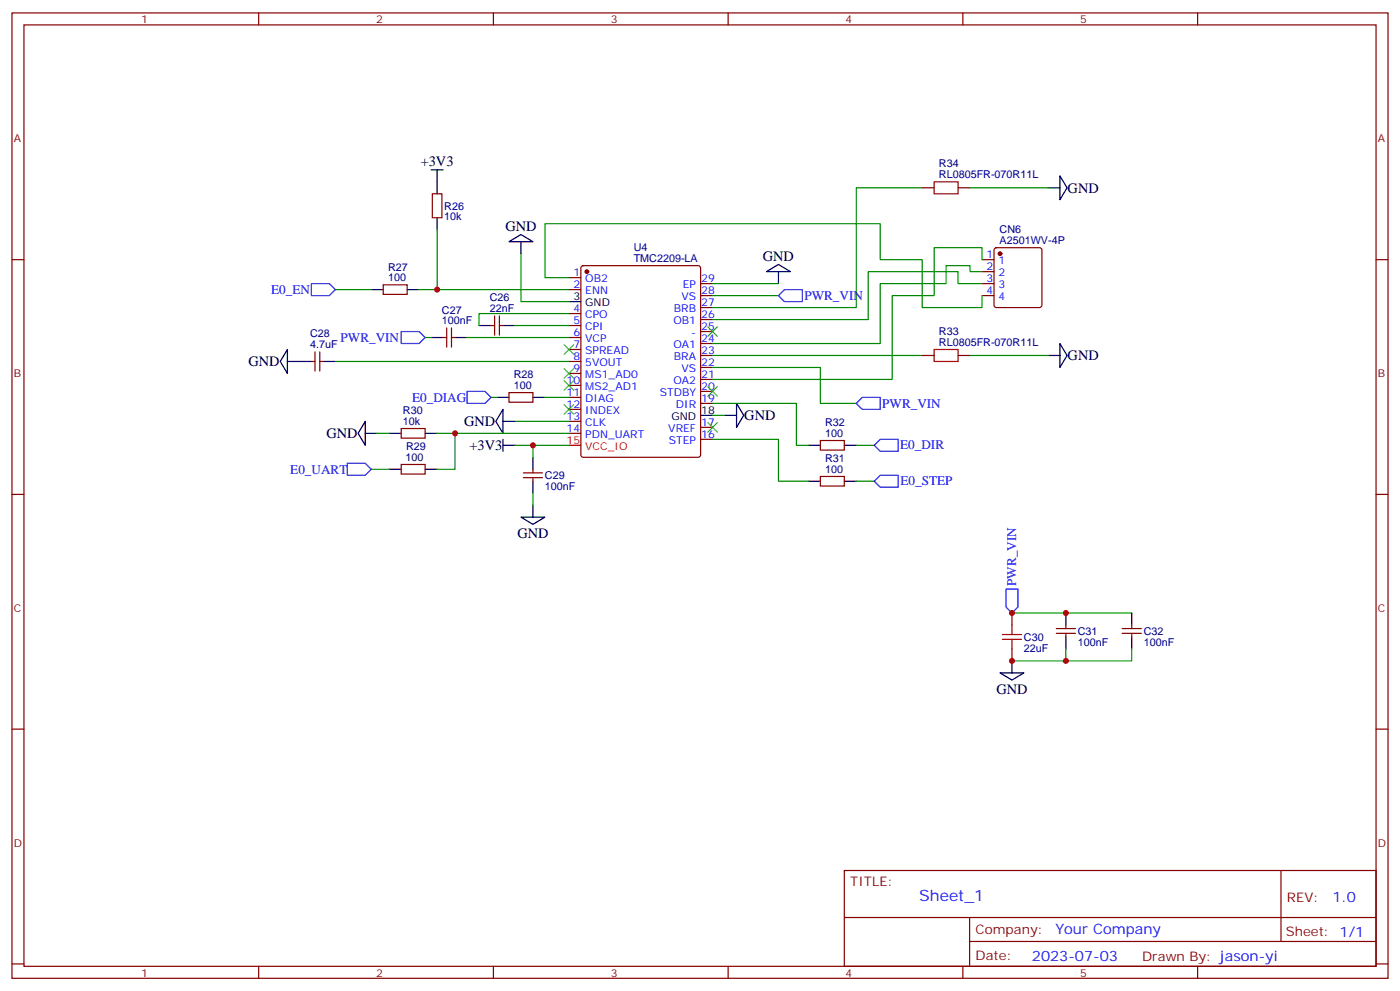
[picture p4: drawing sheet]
<svg xmlns="http://www.w3.org/2000/svg" width="412mm" height="292mm" viewBox="0 0 412 292" stroke-linecap="round" stroke-linejoin="round" font-family="sans-serif">
<g fill="none" stroke="#870000" stroke-width=".35">
<path d="M3.5 3.8h405.4v284.3h-405.4zM7.1 7.3h398.2v277.3h-398.2zM76.2 3.8v3.5M145.3 3.8v3.5M214.5 3.8v3.5M283.6 3.8v3.5M352.8 3.8v3.5M127.4 57.1h2.8v7h-2.8zM271.6 55.3h3.6M282.2 55.3h3.6M3.5 76.5h3.6M171.3 78.5l.5-.3h33.9l.6 .5 .1 55.3-.5 .6-34.1 .1-.6-.5-.1-55.2z"/>
<path d="M289.3 76.5h3.5M293 73.2l.5-.2h12.7l.5 .2 .2 .5v16.2l-.2 .5-.5 .2h-12.7l-.5-.2-.2-.5v-16.2zM405.3 76.5h3.6M112.9 83.9h7v2.8h-7zM130.5 99.4h1.1M131.6 96.6v5.6M133 99.4h1.1M133 96.6v5.6M144.6 95.9h1.1M145.7 93.1v5.6M147.1 95.9h1.1M147.1 93.1v5.6"/>
<path d="M167.6 81.8h3.5M167.6 85.3h3.5M167.6 92.4h3.5M167.6 95.9h3.5M167.6 99.4h3.5M206.4 97.6h3.5M206.4 94.1h3.5M206.4 90.6h3.5M206.4 87.1h3.5M206.4 83.5h3.5M289.3 87.1h3.5M289.3 83.5h3.5"/>
<path d="M289.3 80h3.5M91.7 106.5h1.1M92.8 103.6v5.7M94.2 106.5h1M94.2 103.6v5.7M149.9 115.6h7.1v2.9h-7.1zM167.6 102.9h3.5M167.6 106.5h3.5M167.6 110h3.5M167.6 113.5h3.5M167.6 117.1h3.5M206.4 118.8h3.5"/>
<path d="M206.4 115.3h3.5M206.4 111.8h3.5M206.4 108.2h3.5M206.4 104.7h3.5M206.4 101.2h3.5M271.6 104.7h3.6M282.2 104.7h3.6M118.2 136.8h7v2.8h-7zM118.2 126.2h7v2.8h-7zM154.2 139.3h5.6M157 138.2v1.1M167.6 120.6h3.5"/>
<path d="M167.6 124.1h3.5M167.6 127.6h3.5M206.4 129.4h3.5M206.4 125.9h3.5M241.7 129.8h7v2.8h-7zM3.5 145.6h3.6M154.2 140.7h5.6M157 140.7v1M241.7 140.3h7v2.9h-7zM405.3 145.6h3.6M298.1 180.6v3.5M298.1 191.1v3.6"/>
<path d="M311.1 185.1h5.7M311.1 186.5h5.7M314 184.1v1M314 186.5v1.1M330.6 185.1h5.6M330.6 186.5h5.6M333.4 184.1v1M333.4 186.5v1.1M3.5 214.8h3.6M405.3 214.8h3.6M248.7 256.4h156.6v28.2h-156.6zM377.3 256.4v20.9"/>
<path d="M248.7 270.2h156.5M285.6 277.3h119.6M285.6 270.2v14.2M3.5 283.9h3.6M76.2 284.6v3.5M145.3 284.6v3.5M214.5 284.6v3.5M283.6 284.6v3.5M352.8 284.6v3.5M405.3 283.9h3.6"/>
</g>
<g fill="#870000" stroke="#870000" stroke-width=".35">
<circle cx="172.9" cy="80" r=".53"/>
<circle cx="294.6" cy="74.7" r=".53"/>
</g>
<g fill="none" stroke="#000" stroke-width=".35">
<path d="M127 50h3.5M128.8 50v7.1M308.7 55.3h3.5M312.2 51.8l2.1 3.5-2.1 3.5zM128.8 64.1v3.6M149.9 71.2l3.6-2.1 3.5 2.1zM153.5 71.2v3.5M109.4 85.3h3.5M119.9 85.3h3.6M127 99.4h3.5M134.1 99.4h3.5M141.1 95.9h3.5"/>
<path d="M148.2 95.9h3.5M167.6 88.8h3.5M225.8 80l3.5-2.1 3.5 2.1zM229.3 80v3.5M84.7 102.9v7.1l-2.2-3.5zM84.7 106.5h7M95.2 106.5h3.6M146.4 117.1h3.5M157 117.1h3.5M217 118.8l2.1 3.5-2.1 3.6zM308.7 104.7h3.5M312.2 101.2l2.1 3.5-2.1 3.5z"/>
<path d="M107.6 124.1v7.1l-2.1-3.6zM107.6 127.6h3.5M114.7 138.2h3.5M114.7 127.6h3.5M125.2 138.2h3.6M125.2 127.6h3.6M148.2 120.6v7l-2.2-3.5zM148.2 124.1h3.5M148.2 131.2h3.5M148.2 129.4v3.5M157 134.7v3.5M206.4 122.3h3.5"/>
<path d="M213.4 122.3h3.6M238.1 131.2h3.6M248.7 131.2h3.5M153.5 152.3h7l-3.5 2.1zM157 141.7v3.6M157 148.8v3.5M238.1 141.7h3.6M248.7 141.7h3.5M294.6 198.2h7l-3.5 2.1zM298.1 194.7v3.5M314 180.6v3.5M314 187.6v3.5"/>
<path d="M333.4 180.6v3.5M333.4 187.6v3.5"/>
</g>
<path d="M167.6 131.2h3.5" fill="none" stroke="#f00" stroke-width=".35"/>
<g fill="none" stroke="#008700" stroke-width=".35">
<path d="M271.6 55.3h-19.4v35.3h-42.3M285.8 55.3h22.9M128.8 67.7v17.6h38.8M153.5 74.7v14.1h14.1M289.3 76.5v-3.5h-14.1v14.1h-12.4v24.7h-52.9M98.8 85.3h10.6M123.5 85.3h5.3M125.2 99.4h1.8M137.6 99.4h30M151.7 95.9h15.9M167.6 81.8h-7.1v-15.9h98.8v10.6h12.3v14.1h17.7v-3.5M167.6 92.4h-26.5v3.5"/>
<path d="M209.9 83.5h19.4M209.9 87.1h19.4M289.3 83.5h-7.1v-3.5h-26.4v14.1h-45.9M289.3 80h-3.5v-1.8h-7.1v5.3h-19.4v17.7h-49.4M98.8 106.5h68.8M144.6 117.1h1.8M160.5 117.1h7.1M209.9 118.8h24.7v12.4h3.5M209.9 108.2h31.8v10.6h10.5M209.9 104.7h61.7M285.8 104.7h22.9M109.4 138.2h5.3"/>
<path d="M111.1 127.6h3.6M128.8 127.6h38.8M134.1 127.6v10.6h-5.3M151.7 124.1h15.9M151.7 131.2h15.9M157 131.2v3.5M209.9 129.4h19.4v12.3h8.8M209.9 122.3h3.5M252.2 131.2h5.3M157 145.3v3.5M252.2 141.7h5.3M298.1 180.6h35.3"/>
<path d="M314 191.1v3.6M333.4 191.1v3.6h-35.3"/>
</g>
<path d="M91.7 83.5h5.3l1.8 1.8-1.8 1.8h-5.3zM118.2 97.6h5.3l1.7 1.8-1.7 1.8h-5.3zM229.3 87.1l1.8-1.8h5.3v3.5h-5.3zM137.6 115.3h5.3l1.7 1.8-1.7 1.7h-5.3zM252.2 118.8l1.8-1.7h5.3v3.5h-5.3zM102.3 136.5h5.3l1.8 1.7-1.8 1.8h-5.3zM259.3 129.4h5.3v3.5h-5.3l-1.8-1.7zM257.5 141.7l1.8-1.7h5.3v3.5h-5.3zM296.3 173.5h3.6v5.3l-1.8 1.8-1.8-1.8z" fill="none" stroke="#00f" stroke-width=".35"/>
<g fill="none" stroke="#3c3" stroke-width=".35">
<path d="M208.5 96.2l2.8 2.9M211.3 96.2l-2.8 2.9M166.2 101.5l2.8 2.9M166.2 108.6l2.8 2.8M166.2 112.1l2.8 2.8M166.2 119.2l2.8 2.8M169 101.5l-2.8 2.9M169 108.6l-2.8 2.8M169 112.1l-2.8 2.8M169 119.2l-2.8 2.8M208.5 113.9l2.8 2.8M211.3 113.9l-2.8 2.8"/>
<path d="M208.5 124.5l2.8 2.8M211.3 124.5l-2.8 2.8"/>
</g>
<path d="M275.2 53.6h7v3.5h-7zM275.2 102.9h7v3.6h-7zM295.3 188.3h5.6M295.3 186.9h5.6M298.1 184.1v2.8M298.1 188.3v2.8" fill="none" stroke="#a10000" stroke-width=".35"/>
<g fill="#c00">
<circle cx="128.8" cy="85.3" r=".88"/>
<circle cx="134.1" cy="127.6" r=".88"/>
<circle cx="157" cy="131.2" r=".88"/>
<circle cx="314" cy="194.7" r=".88"/>
<circle cx="298.1" cy="194.7" r=".88"/>
<circle cx="298.1" cy="180.6" r=".88"/>
<circle cx="314" cy="180.6" r=".88"/>
</g>
<text font-size="4.6" fill="#00f" x="270.8" y="265.4">Sheet_1</text>
<g font-size="4.2">
<text x="123.9" y="49">+3V3</text>
<text x="314.5" y="56.8">GND</text>
<text x="148.9" y="68">GND</text>
<text x="224.7" y="76.8">GND</text>
<text x="73.2" y="107.9">GND</text>
<text x="314.5" y="106.1">GND</text>
<text x="136.7" y="125.5">GND</text>
<text x="219.3" y="123.8">GND</text>
<text x="96.1" y="129.1">GND</text>
<text x="138.3" y="132.6">+3V3</text>
<text x="152.4" y="158.4">GND</text>
<text x="293.5" y="204.3">GND</text>
</g>
<g font-size="4.2" fill="#00f">
<text x="392.5" y="265.7">1.0</text>
<text x="310.9" y="275.2">Your Company</text>
<text x="304" y="283">2023-07-03</text>
</g>
<g font-size="3.9" fill="#00f">
<text x="79.9" y="86.6">E0_EN</text>
<text x="237" y="88.3">PWR_VIN</text>
<text x="100.3" y="100.7">PWR_VIN</text>
<text x="121.4" y="118.4">E0_DIAG</text>
<text x="259.9" y="120">PWR_VIN</text>
<text x="265.2" y="132.4">E0_DIR</text>
<text x="85.5" y="139.5">E0_UART</text>
<text x="265.3" y="143">E0_STEP</text>
<text x="299.4" y="172.6" transform="rotate(-90 299.4 172.6)">PWR_VIN</text>
</g>
<g font-size="3.9" fill="#800">
<text x="250.5" y="261">TITLE:</text>
<text x="379.1" y="265.7">REV:</text>
<text x="287.4" y="275.2">Company:</text>
<text x="378.7" y="275.8">Sheet: 1/1</text>
<text x="287.4" y="282.9">Date:</text>
<text x="336.4" y="282.9">Drawn By: jason-yi</text>
</g>
<g font-size="3.2" fill="#800">
<text x="41.6" y="6.8">1</text>
<text x="110.8" y="6.8">2</text>
<text x="179.9" y="6.8">3</text>
<text x="249.1" y="6.8">4</text>
<text x="318.2" y="6.8">5</text>
<text x="4.1" y="41.9">A</text>
<text x="405.9" y="41.9">A</text>
<text x="4.1" y="111.1">B</text>
<text x="405.9" y="111.1">B</text>
<text x="4.1" y="180.2">C</text>
<text x="405.9" y="180.2">C</text>
<text x="4.1" y="249.3">D</text>
<text x="405.9" y="249.3">D</text>
<text x="41.6" y="287.6">1</text>
<text x="110.8" y="287.6">2</text>
<text x="179.9" y="287.6">3</text>
<text x="249.1" y="287.6">4</text>
<text x="318.2" y="287.6">5</text>
</g>
<g font-size="3.2" fill="#000080">
<text x="276.6" y="52.5">RL0805FR-070R11L</text>
<text x="276.6" y="49.3">R34</text>
<text x="130.9" y="64.9">10k</text>
<text x="130.9" y="61.8">R26</text>
<text x="294.4" y="71.9">A2501WV-4P</text>
<text x="294.4" y="68.7">CN6</text>
<text x="186.7" y="77.1">TMC2209-LA</text>
<text x="186.7" y="73.9">U4</text>
<text x="114.3" y="82.8">100</text>
<text x="114.3" y="79.7">R27</text>
<text x="144.3" y="88.8">C26</text>
<text x="130.2" y="95.5">100nF</text>
<text x="130.2" y="92.3">C27</text>
<text x="144.3" y="92">22nF</text>
<text x="91.4" y="99.4">C28</text>
<text x="276.6" y="101.9">RL0805FR-070R11L</text>
<text x="276.6" y="98.7">R33</text>
<text x="91.4" y="102.6">4.7uF</text>
<text x="151.4" y="111.5">R28</text>
<text x="151.4" y="114.6">100</text>
<text x="118.7" y="125.2">10k</text>
<text x="118.7" y="121.9">R30</text>
<text x="243.1" y="125.6">R32</text>
<text x="243.1" y="128.7">100</text>
<text x="119.5" y="135.8">100</text>
<text x="119.6" y="132.6">R29</text>
<text x="243.1" y="136.2">R31</text>
<text x="160.5" y="141.1">C29</text>
<text x="243.1" y="139.3">100</text>
<text x="160.5" y="144.3">100nF</text>
<text x="301.6" y="191.9">22uF</text>
<text x="301.6" y="188.8">C30</text>
<text x="317.5" y="190.2">100nF</text>
<text x="317.5" y="187">C31</text>
<text x="336.9" y="190.2">100nF</text>
<text x="336.9" y="187">C32</text>
</g>
<g font-size="3.2" fill="#00f">
<text x="290.6" y="76.1">1</text>
<text x="294.1" y="77.9">1</text>
<text x="168.9" y="81.4">1</text>
<text x="172.4" y="83.2">OB2</text>
<text x="206.6" y="83.2">29</text>
<text x="290.6" y="79.7">2</text>
<text x="290.6" y="83.2">3</text>
<text x="294.1" y="81.4">2</text>
<text x="168.9" y="84.9">2</text>
<text x="172.4" y="86.7">ENN</text>
<text x="200.7" y="88.5">VS</text>
<text x="201.1" y="84.9">EP</text>
<text x="206.6" y="86.7">28</text>
<text x="290.6" y="86.7">4</text>
<text x="294.1" y="84.9">3</text>
<text x="294.1" y="88.5">4</text>
<text x="168.9" y="92">4</text>
<text x="168.9" y="95.5">5</text>
<text x="172.4" y="93.8">CPO</text>
<text x="198.4" y="95.5">OB1</text>
<text x="198.5" y="92">BRB</text>
<text x="206.6" y="93.8">26</text>
<text x="206.6" y="90.2">27</text>
<text x="168.9" y="99.1">6</text>
<text x="172.4" y="97.3">CPI</text>
<text x="172.4" y="100.8">VCP</text>
<text x="203.6" y="99.1">-</text>
<text x="206.6" y="100.8">24</text>
<text x="206.6" y="97.3">25</text>
<text x="168.9" y="102.6">7</text>
<text x="168.9" y="106.1">8</text>
<text x="172.4" y="104.4">SPREAD</text>
<text x="172.4" y="107.9">5VOUT</text>
<text x="198.4" y="102.6">OA1</text>
<text x="198.5" y="106.1">BRA</text>
<text x="206.6" y="107.9">22</text>
<text x="206.6" y="104.4">23</text>
<text x="166.9" y="113.2">10</text>
<text x="168.9" y="109.6">9</text>
<text x="172.4" y="111.4">MS1_AD0</text>
<text x="198.4" y="113.2">OA2</text>
<text x="200.7" y="109.6">VS</text>
<text x="206.6" y="111.4">21</text>
<text x="166.9" y="116.7">11</text>
<text x="172.4" y="114.9">MS2_AD1</text>
<text x="172.4" y="118.5">DIAG</text>
<text x="194.4" y="116.7">STDBY</text>
<text x="206.6" y="118.5">19</text>
<text x="206.6" y="114.9">20</text>
<text x="166.9" y="120.2">12</text>
<text x="166.9" y="123.8">13</text>
<text x="172.4" y="122">INDEX</text>
<text x="172.4" y="125.5">CLK</text>
<text x="199.1" y="120.2">DIR</text>
<text x="206.6" y="125.5">17</text>
<text x="166.9" y="127.3">14</text>
<text x="172.4" y="129">PDN_UART</text>
<text x="196.9" y="127.3">VREF</text>
<text x="197" y="130.8">STEP</text>
<text x="206.6" y="129">16</text>
</g>
<g font-size="3.2">
<text x="168.9" y="88.5">3</text>
<text x="172.4" y="90.2">GND</text>
<text x="197.8" y="123.8">GND</text>
<text x="206.6" y="122">18</text>
</g>
<g font-size="3.2" fill="#f00">
<text x="166.9" y="130.8">15</text>
<text x="172.4" y="132.6">VCC_IO</text>
</g>
</svg>
